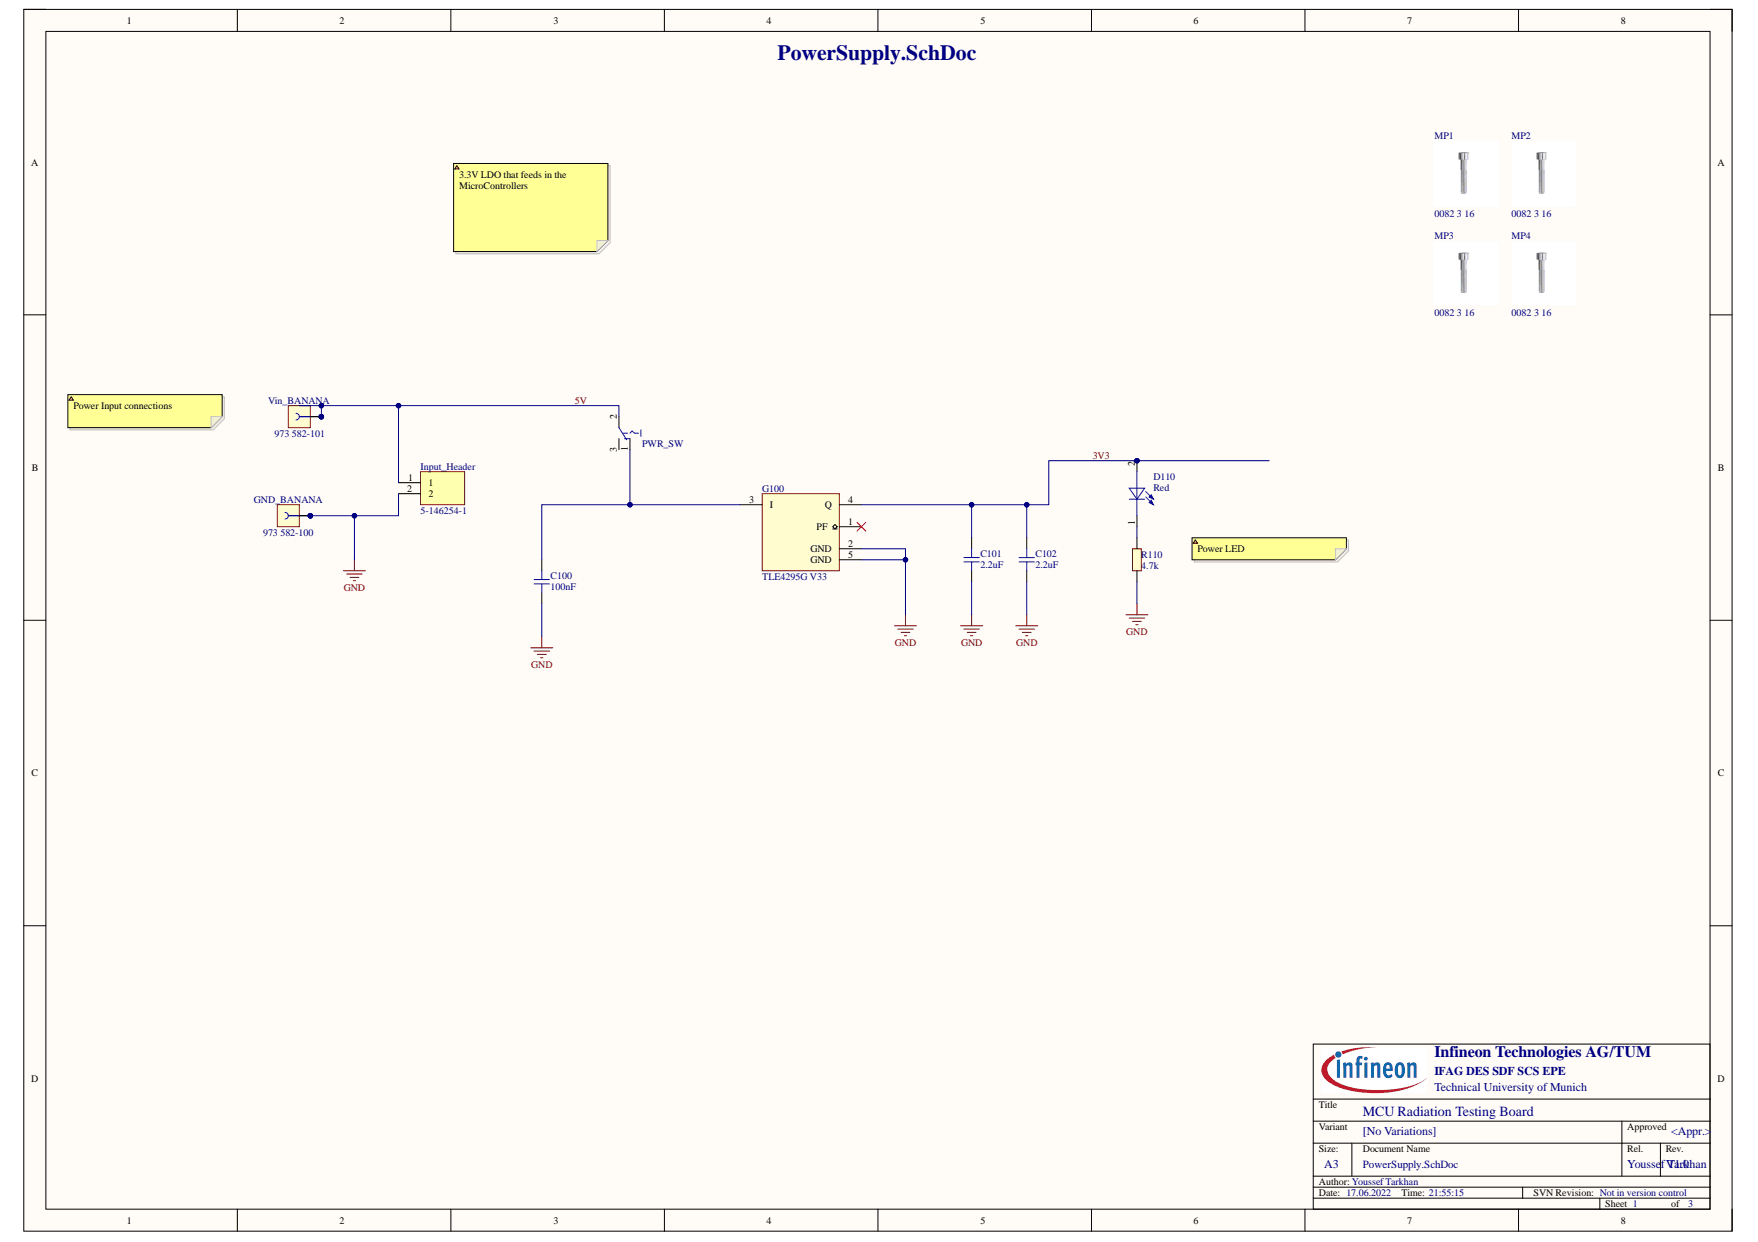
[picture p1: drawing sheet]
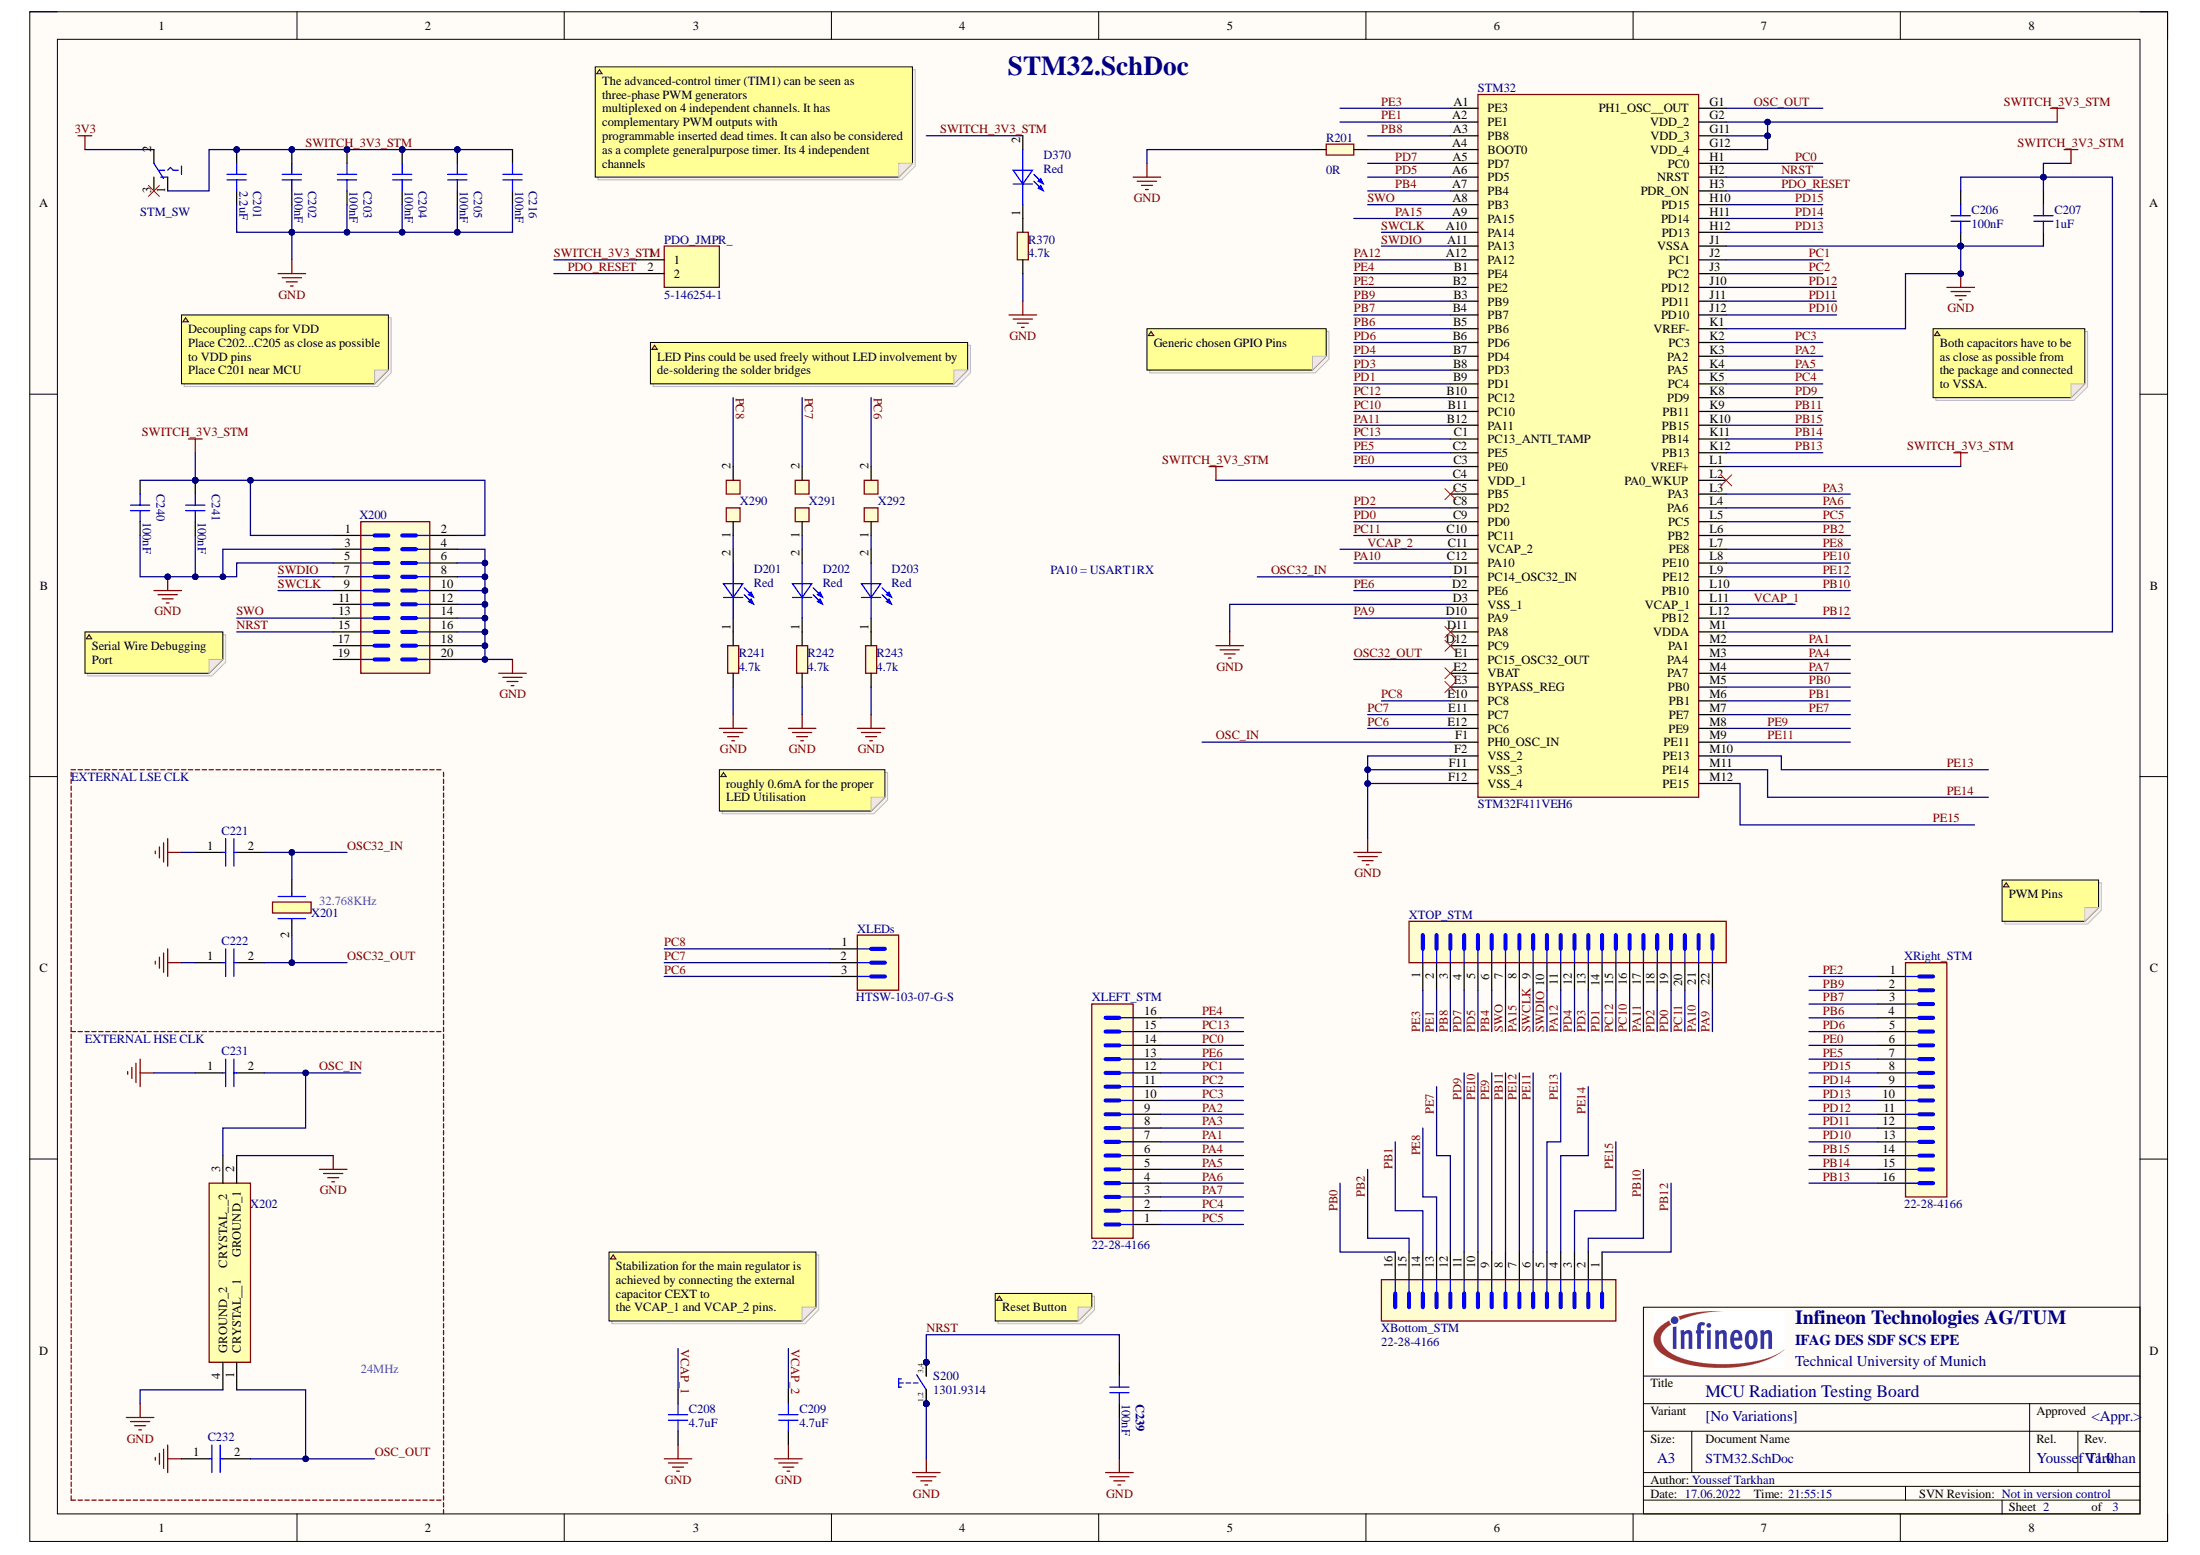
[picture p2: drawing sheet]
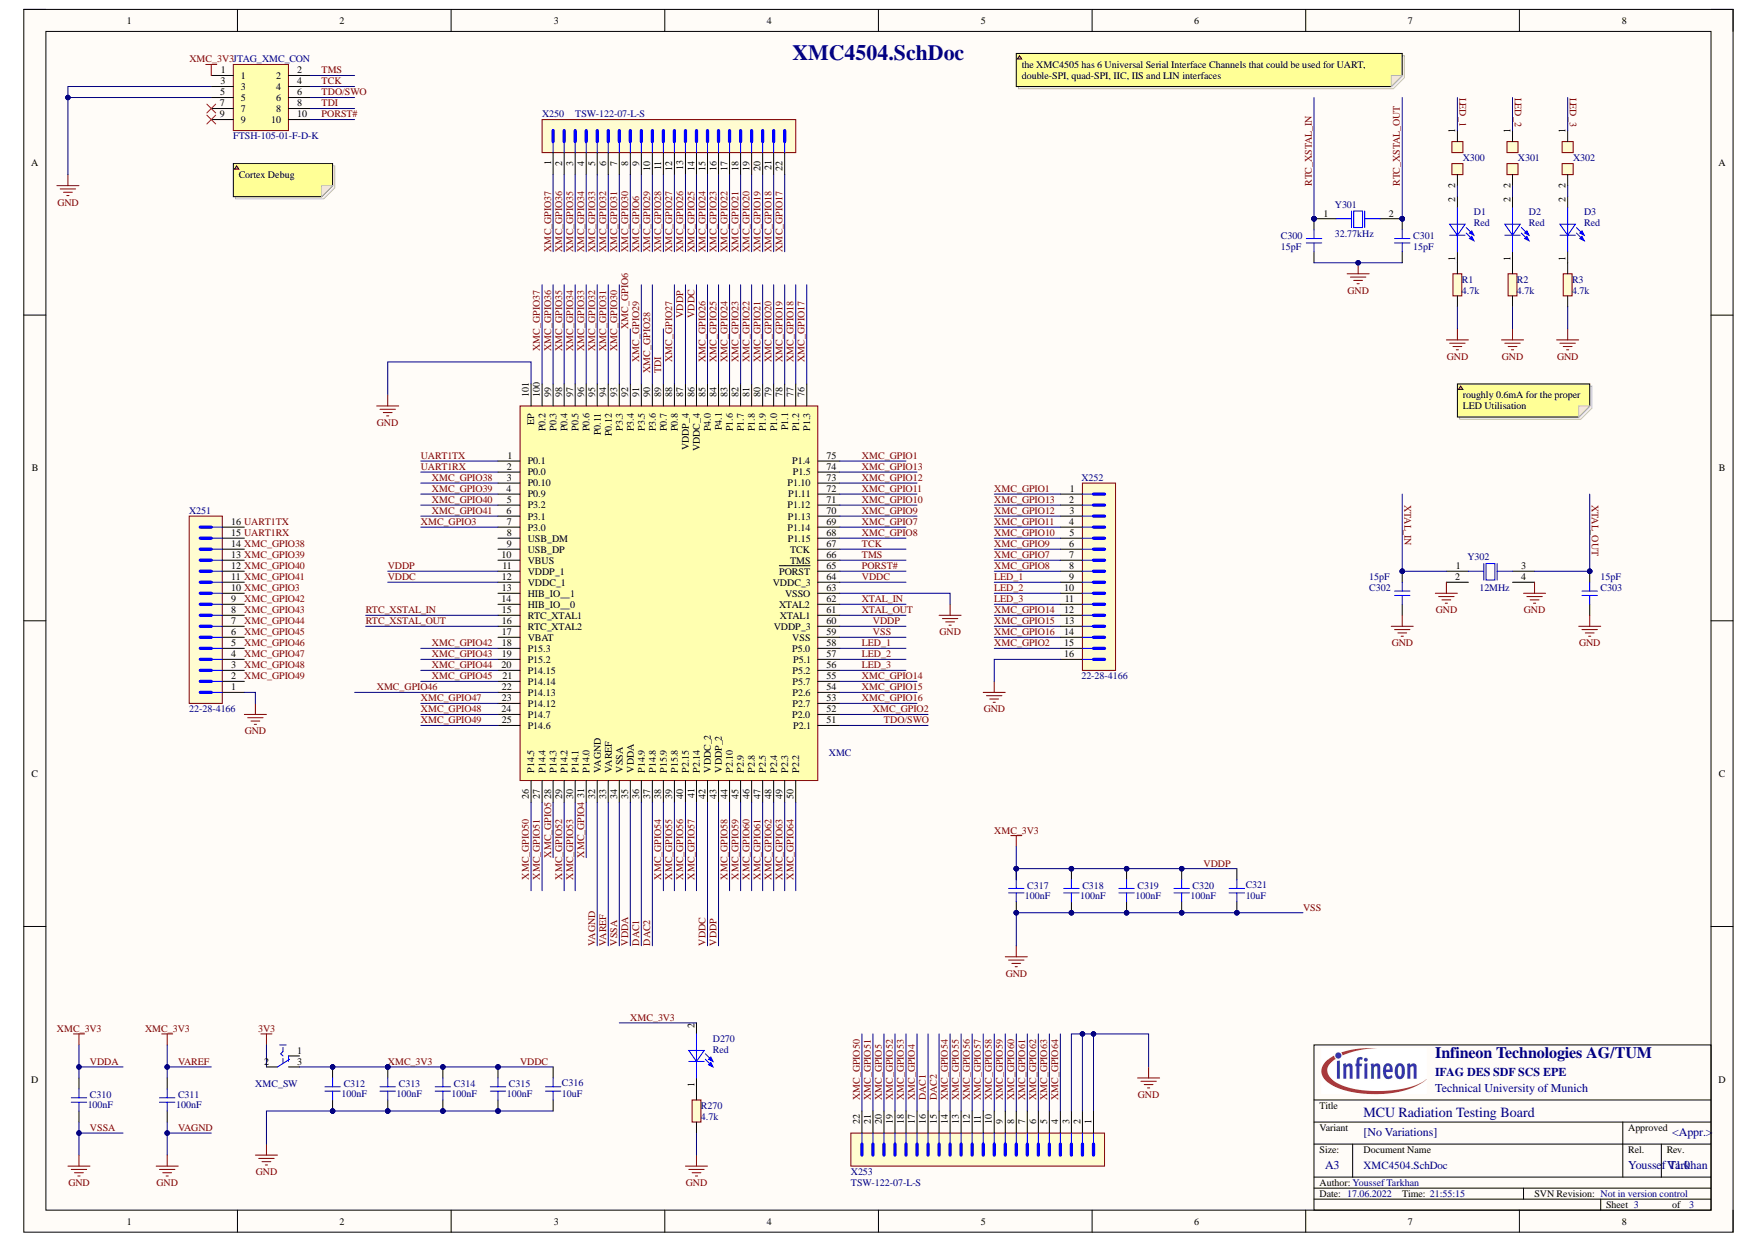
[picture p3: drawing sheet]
# Altium project Radiation_Uni_Board.PrjPcb
PRJ_Address1: IFAG DES SDF SCS EPE; PRJ_Address2: Technical University of Munich; PRJ_Engineer: Youssef Tarkhan; PRJ_Organization: Infineon Technologies AG/TUM; PRJ_PCB_Revision: V1.0; PRJ_PCBDesigner: Youssef Tarkhan; PRJ_Responsible: Youssef Tarkhan; PRJ_SCH_Author: Youssef Tarkhan; PRJ_SCH_Revision: V1.0; PRJ_Title: MCU Radiation Testing Board; PRJ_Year: 2022; Variant: V1.0
3 sheets, 92 parts. Net scope: global (net labels, ports and power ports of the same name join across sheets).
Board file: Mainboard.PcbDoc
Sheets:
  PowerSupply.SchDoc
  STM32.SchDoc
  XMC4504.SchDoc

## Sheet PowerSupply.SchDoc: <Project Name>
size A3; ApprovedBy: <Appr.>; Author: <Author>; CompanyName: Infineon Technologies AG; Engineer: <Rel.>; Organization: Infineon Technologies AG; Address1: IFAG DES S PS; Address2: Am Campeon 1-12  -  85579 Neubiberg  -  Germany; Address3: 85579 Neubiberg; Address4: Germany; Revision: <Rev.>; SheetNumber: 1; SheetTotal: 3; Release: RC00; PageSetup: Record=PageOptions¦CenterHorizontal=True¦CenterVertical=True¦PrintScale=1.01¦XCorrection=1.00¦YCorrection=1.00¦PrintKind=0¦BorderSize=5000000¦LeftOffset=0¦BottomOffset=0¦Orientation=2¦PaperLength=1000¦PaperWidth=1000¦Scale=100¦PaperSource=7¦PrintQuality=-4¦MediaType=1¦DitherType=10¦PaperKind=A3¦PrintScaleMode=1; Doc_ConfidentialStatus: <Doc_ConfidentialStatus>; Doc_Preliminary: <Doc_Preliminary>

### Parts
3v33  HTSW-103-07-G-S  [CON-THT-2.54-3-1-8.38]
C100  100nF  [CAPC1608X90N-2]
C101  2.2uF  [CAPC1608X90N-3]
C102  2.2uF  [CAPC1608X90N-3]
D110  Red  [LEDSC160X80X80-2N-1]
G100  TLE4295G V33  [IFX-PG-SCT595-5-2]
GND_BANANA  973 582-100  [CON-THT-973 582- 100]
Input_Header  5-146254-1  [HDRV2W68P254_2X1_213X488X1045P]
MP1  0082 3 16  [SCREW_0082 3 16_NPTH]
MP2  0082 3 16  [SCREW_0082 3 16_NPTH]
MP3  0082 3 16  [SCREW_0082 3 16_NPTH]
MP4  0082 3 16  [SCREW_0082 3 16_NPTH]
PWR_SW  CL-SB-12A-01T  [SW-SMD-CL-SB-12A-01T]  (value not drawn)
R110  4.7k  [RESC1609X55N]
Vin_BANANA  973 582-101  [CON-THT-973 582- 101]

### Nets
3V3: 3v33.1 3v33.2 3v33.3 C101.2 C102.2 D110.2(Anode) G100.4(Q)
GND: C100.1 C101.1 C102.1 G100.2(GND) G100.5(GND) GND_BANANA.1 GND_BANANA.2 Input_Header.2 R110.1  [project net VAGND]
5V: Input_Header.1 PWR_SW.2 Vin_BANANA.1 Vin_BANANA.2
NetC100_2: C100.2 G100.3(I) PWR_SW.1
NetD110_1: D110.1(Cathode) R110.2

Not connected (* = marked no-connect by the designer): G100 1(PF)*; PWR_SW 3

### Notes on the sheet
- 3.3V LDO that feeds in the MicroControllers
- Power Input connections
- Power LED

## Sheet STM32.SchDoc: <Project Name>
size A3; ApprovedBy: <Appr.>; Author: <Author>; CompanyName: Infineon Technologies AG; Engineer: <Rel.>; Organization: Infineon Technologies AG; Address1: IFAG DES S PS; Address2: Am Campeon 1-12  -  85579 Neubiberg  -  Germany; Address3: 85579 Neubiberg; Address4: Germany; Revision: <Rev.>; SheetNumber: 2; SheetTotal: 3; Release: RC00; PageSetup: Record=PageOptions¦CenterHorizontal=True¦CenterVertical=True¦PrintScale=1.01¦XCorrection=1.00¦YCorrection=1.00¦PrintKind=0¦BorderSize=5000000¦LeftOffset=0¦BottomOffset=0¦Orientation=2¦PaperLength=1000¦PaperWidth=1000¦Scale=100¦PaperSource=7¦PrintQuality=-4¦MediaType=1¦DitherType=10¦PaperKind=A3¦PrintScaleMode=1; Doc_ConfidentialStatus: <Doc_ConfidentialStatus>; Doc_Preliminary: <Doc_Preliminary>

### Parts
C201  2.2uF  [CAPC1608X90N-3]
C202  100nF  [CAPC1608X90N-2]
C203  100nF  [CAPC1608X90N-2]
C204  100nF  [CAPC1608X90N-2]
C205  100nF  [CAPC1608X90N-2]
C206  100nF  [CAPC1608X90N-2]
C207  1uF  [CAPC1608X50N]
C208  4.7uF  [CAPC1608X95N]
C209  4.7uF  [CAPC1608X95N]
C216  100nF  [CAPC1608X90N-2]
C221  CC0402CRNPO9BN5R1  [CAPC1005X55N]  (value not drawn)
C222  CC0402CRNPO9BN5R1  [CAPC1005X55N]  (value not drawn)
C231  CC0603CRNPO9BN6R8  [CAPC1608X90N]  (value not drawn)
C232  CC0603CRNPO9BN6R8  [CAPC1608X90N]  (value not drawn)
C239  100nF  [CAPC1608X90N-2]
C240  100nF  [CAPC1608X90N-2]
C241  100nF  [CAPC1608X90N-2]
D201  Red  [LEDSC160X80X80-2N-1]
D202  Red  [LEDSC160X80X80-2N-1]
D203  Red  [LEDSC160X80X80-2N-1]
D370  Red  [LEDSC160X80X80-2N-1]
PDO_JMPR_  5-146254-1  [HDRV2W68P254_2X1_213X488X1045P]
R201  0R  [RESC1608X55N-1]
R241  4.7k  [RESC1609X55N]
R242  4.7k  [RESC1609X55N]
R243  4.7k  [RESC1609X55N]
R370  4.7k  [RESC1609X55N]
S200  1301.9314  [SW-SMD-1301.9314]
STM32  STM32F411VEH6  [BGA100C50P12X12_700X700X60]
STM_I2C1  HTSW-103-07-G-S  [CON-THT-2.54-3-1-8.38]
STM_I2C2  HTSW-103-07-G-S  [CON-THT-2.54-3-1-8.38]
STM_SW  CL-SB-12A-01T  [SW-SMD-CL-SB-12A-01T]  (value not drawn)
X200  827-22-020-10-003101  [CON-M-THT-827-22-020-10-003101]  (value not drawn)
X201  NX3215SA-32.768KHZ-EXS00A-MU00525  [NX3215SA32768KHZEXS00AMU00525]  (value not drawn)
X202  NX2016SA-24MHZ-EXS00A-CS10820  [NX2016SA24MHZEXS00ACS10820]  (value not drawn)
X290  Solder Jumper 2 Pins  [SOLDER_BRIDGE_0.7X1.299PAD]  (value not drawn)
X291  Solder Jumper 2 Pins  [SOLDER_BRIDGE_0.7X1.299PAD]  (value not drawn)
X292  Solder Jumper 2 Pins  [SOLDER_BRIDGE_0.7X1.299PAD]  (value not drawn)
XBottom_STM  TSW-122-07-L-S  [CON-M-THT-TSW-122-07-L-S]  (value not drawn)
XLEDs  HTSW-103-07-G-S  [CON-THT-2.54-3-1-8.38]
XTOP_STM  TSW-122-07-L-S  [CON-M-THT-TSW-122-07-L-S]  (value not drawn)

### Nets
3V3: STM_SW.2
GND: C201.1 C202.1 C203.1 C204.1 C205.1 C206.2 C207.1 C208.1 C209.1 C216.1 C221.1 C222.1 C231.1 C232.1 C239.1 C240.1 C241.1 R201.1 R241.1 R242.1 R243.1 R370.1 S200.1 S200.2 STM32.D3(VSS_1) STM32.F2(VSS_2) STM32.F11(VSS_3) STM32.F12(VSS_4) STM32.J1(VSSA) STM32.K1(VREF-) X200.3 X200.4 X200.5 X200.6 X200.8 X200.10 X200.12 X200.14 X200.16 X200.18 X200.20 X202.2(GROUND_1) X202.4(GROUND_2) XTOP_STM.12 XTOP_STM.13 XTOP_STM.14 XTOP_STM.15  [project net VAGND]
SWITCH_3V3_STM: C201.2 C202.2 C203.2 C204.2 C205.2 C206.1 C207.2 C216.2 C240.2 C241.2 D370.2(Anode) PDO_JMPR_.1 STM32.C4(VDD_1) STM32.G2(VDD_2) STM32.G11(VDD_3) STM32.G12(VDD_4) STM32.L1(VREF+) STM32.M1(VDDA) STM_SW.1 X200.1 X200.2
NRST: C239.2 S200.3 S200.4 STM32.H2(NRST) X200.15
OSC32_IN: C221.2 STM32.D1(PC14_OSC32_IN) X201.?1
OSC32_OUT: C222.2 STM32.E1(PC15_OSC32_OUT) X201.2(X2)
OSC_IN: C231.2 STM32.F1(PH0_OSC_IN) X202.3(CRYSTAL__2)
OSC_OUT: C232.2 STM32.G1(PH1_OSC__OUT) X202.1(CRYSTAL__1)
PA1: STM32.M2(PA1) XBottom_STM.20
PA4: STM32.M3(PA4) XBottom_STM.19
PA5: STM32.K4(PA5) XBottom_STM.18
PA7: STM32.M4(PA7) XBottom_STM.17
PA9: STM32.D10(PA9) XTOP_STM.22
PA10: STM32.C12(PA10) XTOP_STM.21
PA11: STM32.B12(PA11) XTOP_STM.17
PA12: STM32.A12(PA12) XTOP_STM.11
PA15: STM32.A9(PA15) XTOP_STM.8
PB0: STM32.M5(PB0) XBottom_STM.15
PB1: STM32.M6(PB1) XBottom_STM.14
PB4: STM32.A7(PB4) XTOP_STM.6
PB5: STM32.C5(PB5) STM_I2C1.3
PB6: STM32.B5(PB6) STM_I2C1.2
PB7: STM32.B4(PB7) STM_I2C1.1
PB8: STM32.A3(PB8) XTOP_STM.3
PB10: STM32.L10(PB10) STM_I2C2.3
PB11: STM32.K9(PB11) STM_I2C2.2 XBottom_STM.10
PB12: STM32.L12(PB12) STM_I2C2.1
PB13: STM32.K12(PB13) XBottom_STM.1
PB15: STM32.K10(PB15) XBottom_STM.2
PC4: STM32.K5(PC4) XBottom_STM.16
PC6: STM32.E12(PC6) X292.2 XLEDs.3
PC7: STM32.E11(PC7) X291.2 XLEDs.2
PC8: STM32.E10(PC8) X290.2 XLEDs.1
PC10: STM32.B11(PC10) XTOP_STM.16
PC11: STM32.C10(PC11) XTOP_STM.20
PC13: STM32.C1(PC13_ANTI_TAMP) XBottom_STM.22
PD2: STM32.C8(PD2) XTOP_STM.18
PD5: STM32.A6(PD5) XTOP_STM.5
PD7: STM32.A5(PD7) XTOP_STM.4
PD9: STM32.K8(PD9) XBottom_STM.12
PD10: STM32.J12(PD10) XBottom_STM.3
PD12: STM32.J10(PD12) XBottom_STM.4
PD13: STM32.H12(PD13) XTOP_STM.19
PD15: STM32.H10(PD15) XBottom_STM.5
PDO_RESET: PDO_JMPR_.2 STM32.H3(PDR_ON)
PE1: STM32.A2(PE1) XTOP_STM.2
PE3: STM32.A1(PE3) XTOP_STM.1
PE4: STM32.B1(PE4) XBottom_STM.21
PE7: STM32.M7(PE7) XBottom_STM.13
PE9: STM32.M8(PE9) XBottom_STM.11
PE11: STM32.M9(PE11) XBottom_STM.9
PE13: STM32.M10(PE13) XBottom_STM.8
PE14: STM32.M11(PE14) XBottom_STM.7
PE15: STM32.M12(PE15) XBottom_STM.6
SWCLK: STM32.A10(PA14) X200.9 XTOP_STM.9
SWDIO: STM32.A11(PA13) X200.7 XTOP_STM.10
SWO: STM32.A8(PB3) X200.13 XTOP_STM.7
VCAP_1: C208.2 STM32.L11(VCAP_1)
VCAP_2: C209.2 STM32.C11(VCAP_2)
NetD201_1: D201.1(Cathode) R241.2
NetD201_2: D201.2(Anode) X290.1
NetD202_1: D202.1(Cathode) R242.2
NetD202_2: D202.2(Anode) X291.1
NetD203_1: D203.1(Cathode) R243.2
NetD203_2: D203.2(Anode) X292.1
NetD370_1: D370.1(Cathode) R370.2
NetR201_2: R201.2 STM32.A4(BOOT0)

Not connected (* = marked no-connect by the designer): STM32 B2(PE2)* B3(PB9)* B6(PD6)* B7(PD4)* B8(PD3)* B9(PD1)* B10(PC12)* C2(PE5)* C3(PE0)* C9(PD0)* D2(PE6)* D11(PA8)* D12(PC9)* E2(VBAT)* E3(BYPASS_REG)* H1(PC0)* H11(PD14)* J2(PC1)* J3(PC2)* J11(PD11) K2(PC3)* K3(PA2)* K11(PB14) L2(PA0_WKUP)* L3(PA3)* L4(PA6)* L5(PC5)* L6(PB2)* L7(PE8)* L8(PE10)* L9(PE12)*; STM_SW 3*; X200 11 17 19

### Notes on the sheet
- The advanced-control timer (TIM1) can be seen as three-phase PWM generators
  multiplexed on 4 independent channels. It has complementary PWM outputs with
  programmable inserted dead times. It can also be considered as a complete generalpurpose timer. Its 4 independent channels
- Decoupling caps for VDD
  Place C202...C205 as close as possible to VDD pins
  Place C201 near MCU
- LED Pins could be used freely without LED involvement by de-soldering the solder bridges
- Generic chosen GPIO Pins
- Both capacitors have to be as close as possible from the package and connected to VSSA.
- PA10 = USART1RX
- Serial Wire Debugging Port
- EXTERNAL LSE CLK
- roughly 0.6mA for the proper LED Utilisation
- (near X201) 32.768KHz
- PWM Pins
- (near C231) EXTERNAL HSE CLK
- Stabilization for the main regulator is achieved by connecting the external capacitor CEXT to
  the VCAP_1 and VCAP_2 pins.
- Reset Button
- 24MHz

## Sheet XMC4504.SchDoc: <Project Name>
size A3; ApprovedBy: <Appr.>; Author: <Author>; CompanyName: Infineon Technologies AG; Engineer: <Rel.>; Organization: Infineon Technologies AG; Address1: IFAG DES S PS; Address2: Am Campeon 1-12  -  85579 Neubiberg  -  Germany; Address3: 85579 Neubiberg; Address4: Germany; Revision: <Rev.>; SheetNumber: 3; SheetTotal: 3; Release: RC00; PageSetup: Record=PageOptions¦CenterHorizontal=True¦CenterVertical=True¦PrintScale=1.01¦XCorrection=1.00¦YCorrection=1.00¦PrintKind=0¦BorderSize=5000000¦LeftOffset=0¦BottomOffset=0¦Orientation=2¦PaperLength=1000¦PaperWidth=1000¦Scale=100¦PaperSource=7¦PrintQuality=-4¦MediaType=1¦DitherType=10¦PaperKind=A3¦PrintScaleMode=1; Doc_ConfidentialStatus: <Doc_ConfidentialStatus>; Doc_Preliminary: <Doc_Preliminary>

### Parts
C300  15pF  [CAPC1608X90N]
C301  15pF  [CAPC1608X90N]
C302  15pF  [CAPC1608X90N]
C303  15pF  [CAPC1608X90N]
C310  100nF  [CAPC1608X90N-2]
C311  100nF  [CAPC1608X90N-2]
C312  100nF  [CAPC1608X90N-2]
C313  100nF  [CAPC1608X90N-2]
C314  100nF  [CAPC1608X90N-2]
C315  100nF  [CAPC1608X90N-2]
C316  10uF  [CAPC3216X190N-1]
C317  100nF  [CAPC1608X90N-2]
C318  100nF  [CAPC1608X90N-2]
C319  100nF  [CAPC1608X90N-2]
C320  100nF  [CAPC1608X90N-2]
C321  10uF  [CAPC3216X190N-1]
D1  Red  [LEDSC160X80X80-2N-1]
D2  Red  [LEDSC160X80X80-2N-1]
D3  Red  [LEDSC160X80X80-2N-1]
D270  Red  [LEDSC160X80X80-2N-1]
JTAG_XMC_CON  FTSH-105-01-F-D-K  [FTSH-105-XX-YYY-D-K]
R1  4.7k  [RESC1609X55N]
R2  4.7k  [RESC1609X55N]
R3  4.7k  [RESC1609X55N]
R270  4.7k  [RESC1609X55N]
X250  TSW-122-07-L-S  [CON-M-THT-TSW-122-07-L-S]
X251  22-28-4166  [HDRV16W66P254_1X16_4064X249X838B]
X252  22-28-4166  [HDRV16W66P254_1X16_4064X249X838B]
X253  TSW-122-07-L-S  [CON-M-THT-TSW-122-07-L-S]
X300  Solder Jumper 2 Pins  [SOLDER_BRIDGE_0.7X1.299PAD]  (value not drawn)
X301  Solder Jumper 2 Pins  [SOLDER_BRIDGE_0.7X1.299PAD]  (value not drawn)
X302  Solder Jumper 2 Pins  [SOLDER_BRIDGE_0.7X1.299PAD]  (value not drawn)
XMC  XMC4504F100F512ACXQMA1  [QFP50P1600X1600X160-101N]  (value not drawn)
XMC_SW  CL-SB-12A-01T  [SW-SMD-CL-SB-12A-01T]  (value not drawn)
Y301  32.77kHz  [XTAL-SMD-NX3215SA-32.768K-STD-MUS-2]
Y302  12MHz  [XTAL-SMD-NX3225SA]

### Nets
3V3: XMC_SW.2
VAGND: C300.1 C301.1 C302.1 C303.1 C310.2 C311.2 C312.2 C313.2 C314.2 C315.2 C316.1 C317.2 C318.2 C319.2 C320.2 C321.1 JTAG_XMC_CON.3 JTAG_XMC_CON.5 R1.1 R2.1 R3.1 R270.1 X251.1 X252.16 X253.1 X253.2 X253.3 XMC.32(VAGND) XMC.34(VSSA) XMC.59(VSS) XMC.63(VSSO) XMC.101(EP) Y302.2 Y302.4  [also labelled GND, VSS, VSSA]
VAREF: C310.1 C311.1 C312.1 C313.1 C314.1 C315.1 C316.2 C317.1 C318.1 C319.1 C320.1 C321.2 D270.2(Anode) JTAG_XMC_CON.1 XMC.11(VDDP_1) XMC.12(VDDC_1) XMC.33(VAREF) XMC.35(VDDA) XMC.42(VDDC_2) XMC.43(VDDP_2) XMC.60(VDDP_3) XMC.64(VDDC_3) XMC.86(VDDC_4) XMC.87(VDDP_4) XMC_SW.3  [also labelled VDDA, VDDC, VDDP, XMC_3V3]
DAC1: X253.16 XMC.36(P14.9)
DAC2: X253.15 XMC.37(P14.8)
LED_1: X252.9 X300.1 XMC.58(P5.0)
LED_2: X252.10 X301.1 XMC.57(P5.1)
LED_3: X252.11 X302.1 XMC.56(P5.2)
PORST#: JTAG_XMC_CON.10 XMC.65(~{PORST})
RTC_XSTAL_IN: C300.2 XMC.15(RTC_XTAL1) Y301.1
RTC_XSTAL_OUT: C301.2 XMC.16(RTC_XTAL2) Y301.2
TCK: JTAG_XMC_CON.4 XMC.67(TCK)
TDI: JTAG_XMC_CON.8 XMC.89(P0.7)
TDO/SWO: JTAG_XMC_CON.6 XMC.51(P2.1)
TMS: JTAG_XMC_CON.2 XMC.66(TMS)
UART1RX: X251.15 XMC.2(P0.0)
UART1TX: X251.16 XMC.1(P0.1)
XMC_GPIO1: X252.1 XMC.75(P1.4)
XMC_GPIO2: X252.15 XMC.52(P2.0)
XMC_GPIO3: X251.10 XMC.7(P3.0)
XMC_GPIO4: X253.17 XMC.31(P14.0)
XMC_GPIO5: X253.20 XMC.28(P14.3)
XMC_GPIO6: X250.9 XMC.92(P3.4)
XMC_GPIO7: X252.7 XMC.69(P1.14)
XMC_GPIO8: X252.8 XMC.68(P1.15)
XMC_GPIO9: X252.6 XMC.70(P1.13)
XMC_GPIO10: X252.5 XMC.71(P1.12)
XMC_GPIO11: X252.4 XMC.72(P1.11)
XMC_GPIO12: X252.3 XMC.73(P1.10)
XMC_GPIO13: X252.2 XMC.74(P1.5)
XMC_GPIO14: X252.12 XMC.55(P5.7)
XMC_GPIO15: X252.13 XMC.54(P2.6)
XMC_GPIO16: X252.14 XMC.53(P2.7)
XMC_GPIO17: X250.22 XMC.76(P1.3)
XMC_GPIO18: X250.21 XMC.77(P1.2)
XMC_GPIO19: X250.20 XMC.78(P1.1)
XMC_GPIO20: X250.19 XMC.79(P1.0)
XMC_GPIO21: X250.18 XMC.80(P1.9)
XMC_GPIO22: X250.17 XMC.81(P1.8)
XMC_GPIO23: X250.16 XMC.82(P1.7)
XMC_GPIO24: X250.15 XMC.83(P1.6)
XMC_GPIO25: X250.14 XMC.84(P4.1)
XMC_GPIO26: X250.13 XMC.85(P4.0)
XMC_GPIO27: X250.12 XMC.88(P0.8)
XMC_GPIO28: X250.11 XMC.90(P3.6)
XMC_GPIO29: X250.10 XMC.91(P3.5)
XMC_GPIO30: X250.8 XMC.93(P3.3)
XMC_GPIO31: X250.7 XMC.94(P0.12)
XMC_GPIO32: X250.6 XMC.95(P0.11)
XMC_GPIO33: X250.5 XMC.96(P0.6)
XMC_GPIO34: X250.4 XMC.97(P0.5)
XMC_GPIO35: X250.3 XMC.98(P0.4)
XMC_GPIO36: X250.2 XMC.99(P0.3)
XMC_GPIO37: X250.1 XMC.100(P0.2)
XMC_GPIO38: X251.14 XMC.3(P0.10)
XMC_GPIO39: X251.13 XMC.4(P0.9)
XMC_GPIO40: X251.12 XMC.5(P3.2)
XMC_GPIO41: X251.11 XMC.6(P3.1)
XMC_GPIO42: X251.9 XMC.18(P15.3)
XMC_GPIO43: X251.8 XMC.19(P15.2)
XMC_GPIO44: X251.7 XMC.20(P14.15)
XMC_GPIO45: X251.6 XMC.21(P14.14)
XMC_GPIO46: X251.5 XMC.22(P14.13)
XMC_GPIO47: X251.4 XMC.23(P14.12)
XMC_GPIO48: X251.3 XMC.24(P14.7)
XMC_GPIO49: X251.2 XMC.25(P14.6)
XMC_GPIO50: X253.22 XMC.26(P14.5)
XMC_GPIO51: X253.21 XMC.27(P14.4)
XMC_GPIO52: X253.19 XMC.29(P14.2)
XMC_GPIO53: X253.18 XMC.30(P14.1)
XMC_GPIO54: X253.14 XMC.38(P15.9)
XMC_GPIO55: X253.13 XMC.39(P15.8)
XMC_GPIO56: X253.12 XMC.40(P2.15)
XMC_GPIO57: X253.11 XMC.41(P2.14)
XMC_GPIO58: X253.10 XMC.44(P2.10)
XMC_GPIO59: X253.9 XMC.45(P2.9)
XMC_GPIO60: X253.8 XMC.46(P2.8)
XMC_GPIO61: X253.7 XMC.47(P2.5)
XMC_GPIO62: X253.6 XMC.48(P2.4)
XMC_GPIO63: X253.5 XMC.49(P2.3)
XMC_GPIO64: X253.4 XMC.50(P2.2)
XTAL_IN: C302.2 XMC.62(XTAL2) Y302.1
XTAL_OUT: C303.2 XMC.61(XTAL1) Y302.3
NetD1_1: D1.1(Cathode) R1.2
NetD1_2: D1.2(Anode) X300.2
NetD2_1: D2.1(Cathode) R2.2
NetD2_2: D2.2(Anode) X301.2
NetD3_1: D3.1(Cathode) R3.2
NetD3_2: D3.2(Anode) X302.2
NetD270_1: D270.1(Cathode) R270.2

Not connected (* = marked no-connect by the designer): JTAG_XMC_CON 7* 9*; XMC 8(USB_DM) 9(USB_DP) 10(VBUS) 13(HIB_IO__1) 14(HIB_IO__0) 17(VBAT); XMC_SW 1

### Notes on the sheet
- the XMC4505 has 6 Universal Serial Interface Channels that could be used for UART, double-SPI, quad-SPI, IIC, IIS and LIN interfaces
- Cortex Debug
- roughly 0.6mA for the proper LED Utilisation

## Nets that join several sheets
3V3: PowerSupply (7 pins), STM32 (STM_SW.2), XMC4504 (XMC_SW.2)
VAGND: PowerSupply (9 pins), STM32 (47 pins), XMC4504 (34 pins)
